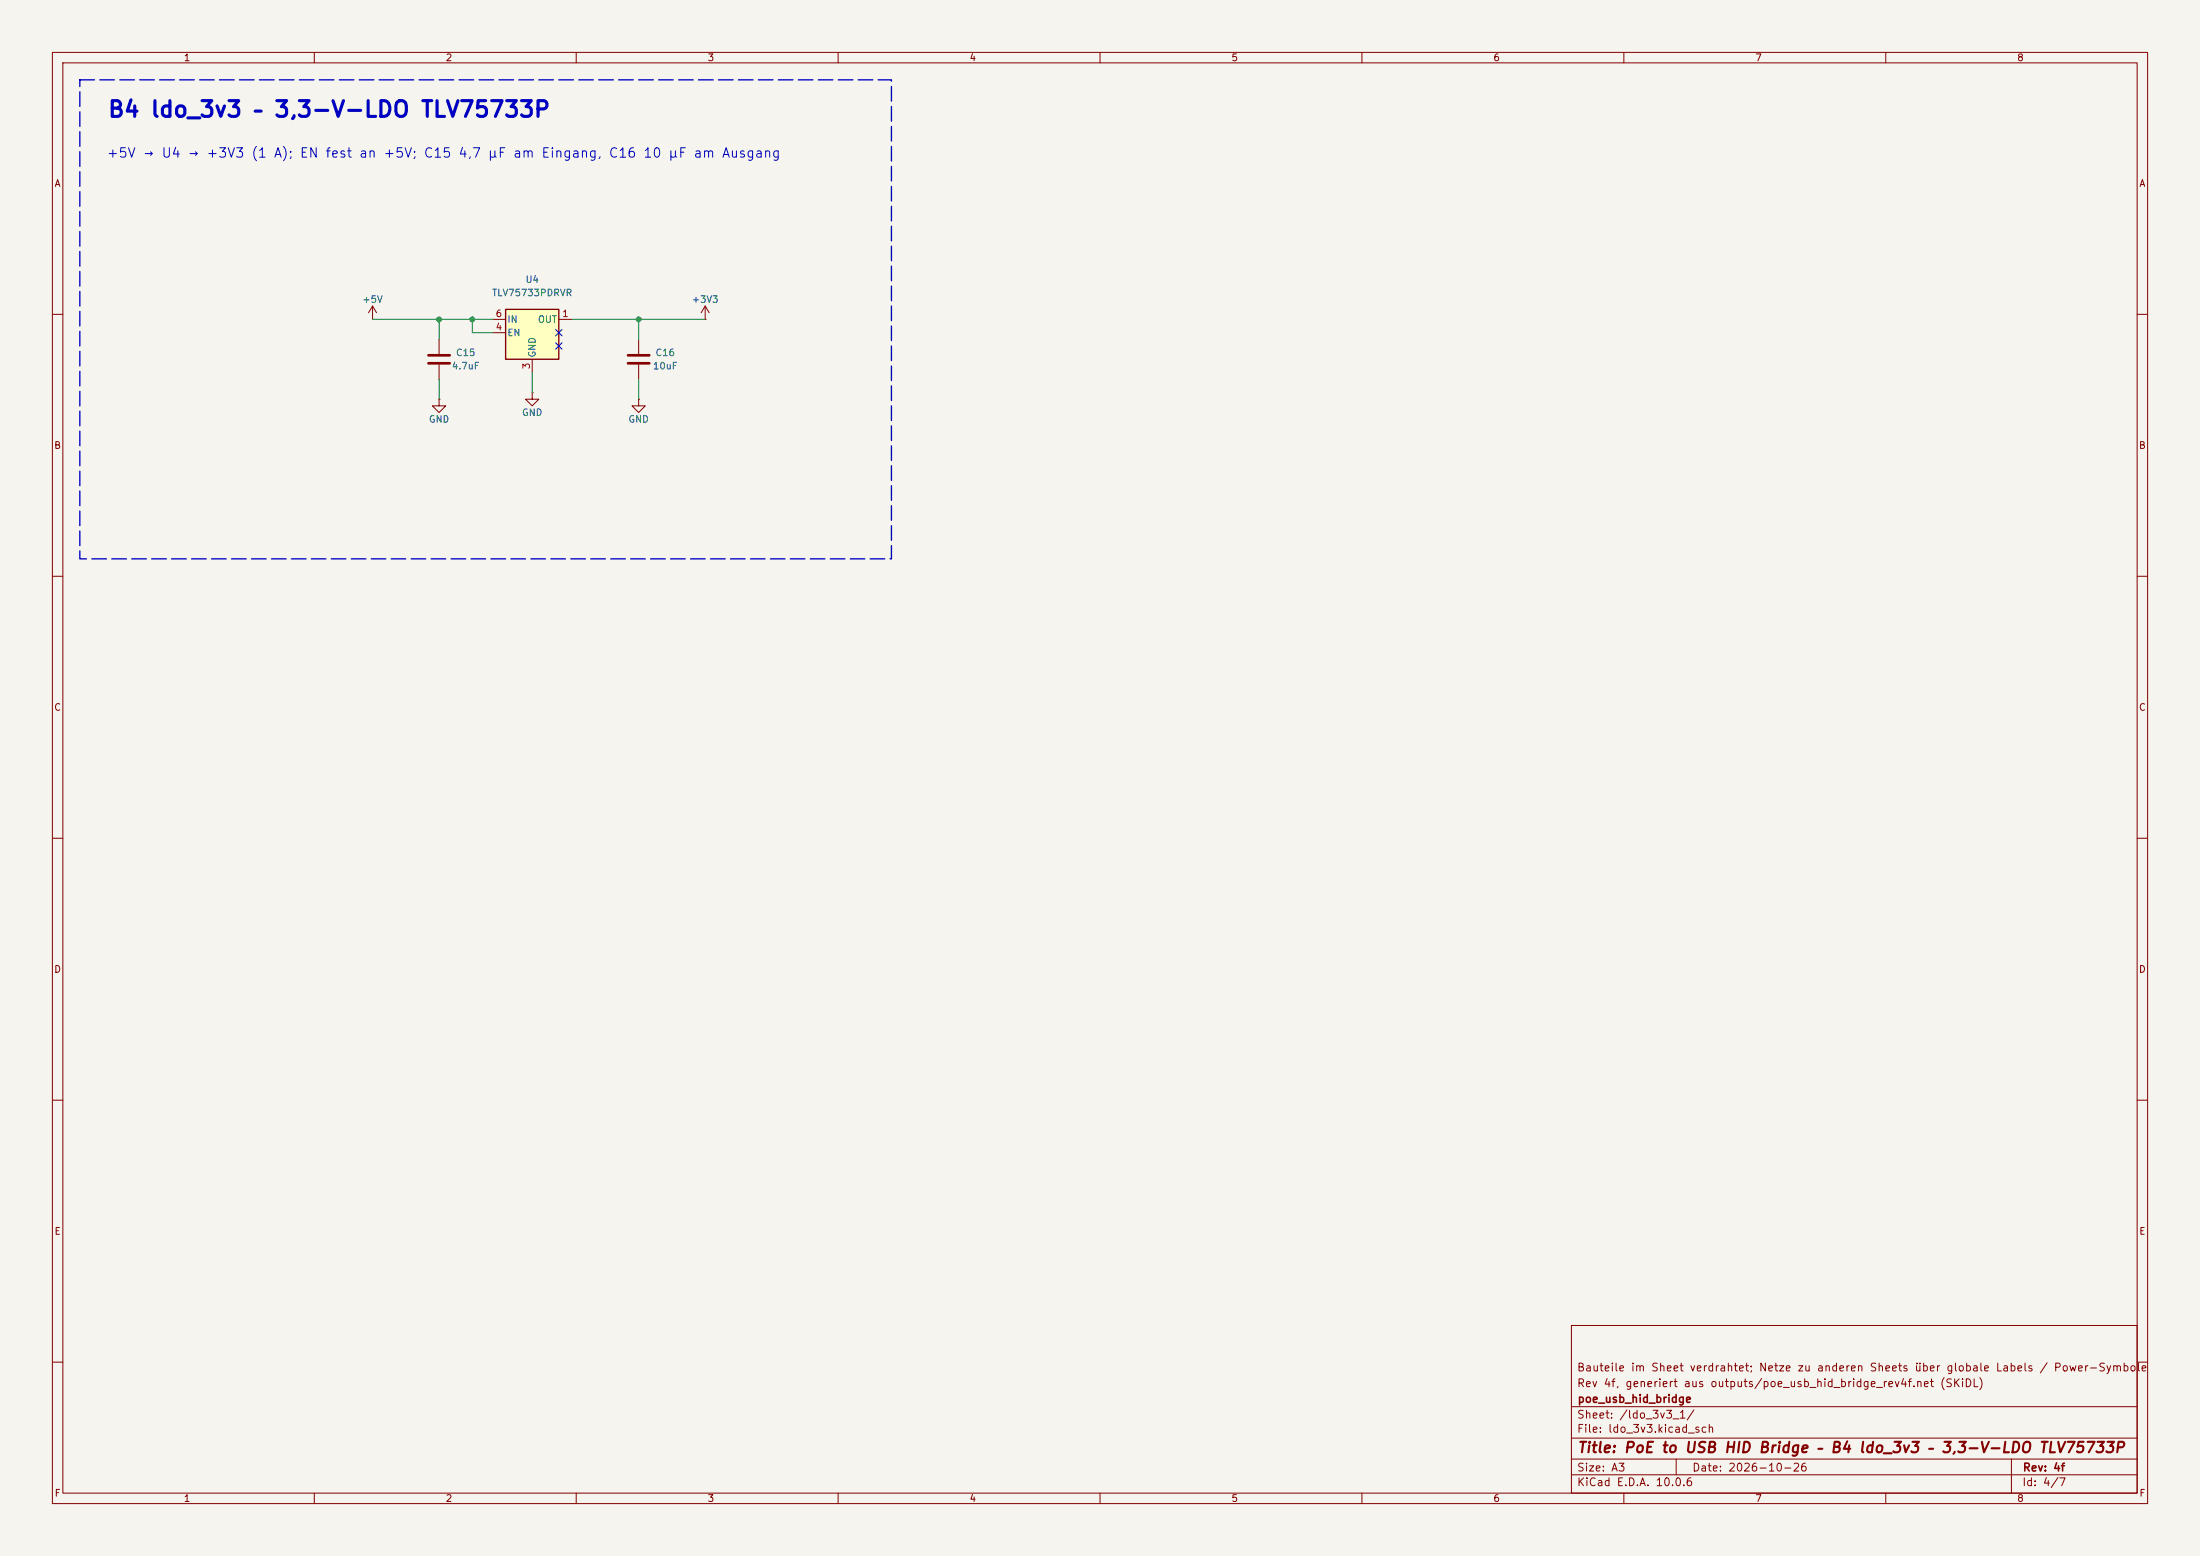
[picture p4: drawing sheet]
(kicad_sch
 (version 20250114)
 (generator "eeschema")
 (generator_version "9.0")
 (paper "A3")
 (title_block
  (title "PoE to USB HID Bridge – B4 ldo_3v3 – 3,3-V-LDO TLV75733P")
  (date "2026-10-26")
  (rev "4f")
  (company "poe_usb_hid_bridge")
  (comment 1 "Rev 4f, generiert aus outputs/poe_usb_hid_bridge_rev4f.net (SKiDL)")
  (comment 2 "Bauteile im Sheet verdrahtet; Netze zu anderen Sheets über globale Labels / Power-Symbole"))
 (lib_symbols
  (symbol "Device:C"
    (pin_numbers (hide yes))
    (pin_names
    (offset 0.254)) (exclude_from_sim no) (in_bom yes) (on_board yes)
    (in_pos_files yes)
    (duplicate_pin_numbers_are_jumpers no)
    (property "Reference" "C" (at 0.635 2.54 0) (show_name no) (do_not_autoplace no) (effects (font (size 1.27 1.27)) (justify left)))
    (property "Value" "C" (at 0.635 -2.54 0) (show_name no) (do_not_autoplace no) (effects (font (size 1.27 1.27)) (justify left)))
    (property "Footprint" "" (at 0.9652 -3.81 0) (show_name no) (do_not_autoplace no) (hide yes) (effects (font (size 1.27 1.27))))
    (property "Datasheet" "" (at 0 0 0) (show_name no) (do_not_autoplace no) (hide yes) (effects (font (size 1.27 1.27))))
    (property "Description" "Unpolarized capacitor" (at 0 0 0) (show_name no) (do_not_autoplace no) (hide yes) (effects (font (size 1.27 1.27))))
    (symbol "C_0_1"
    (polyline (pts (xy -2.032 0.762) (xy 2.032 0.762)) (stroke (width 0.508) (type default)) (fill (type none)))
    (polyline (pts (xy -2.032 -0.762) (xy 2.032 -0.762)) (stroke (width 0.508) (type default)) (fill (type none))))
    (symbol "C_1_1"
    (pin passive line (at 0 3.81 270) (length 2.794) (name "" (effects (font (size 1.27 1.27)))) (number "1" (effects (font (size 1.27 1.27)))))
    (pin passive line (at 0 -3.81 90) (length 2.794) (name "" (effects (font (size 1.27 1.27)))) (number "2" (effects (font (size 1.27 1.27))))))
    (embedded_fonts no))
  (symbol "Regulator_Linear:TLV75733PDRV"
    (pin_names
    (offset 0.254)) (exclude_from_sim no) (in_bom yes) (on_board yes)
    (in_pos_files yes)
    (duplicate_pin_numbers_are_jumpers no)
    (symbol "TLV75733PDRV_0_1"
    (rectangle (start -5.08 4.445) (end 5.08 -5.08) (stroke (width 0.254) (type default)) (fill (type background))))
    (symbol "TLV75733PDRV_1_1"
    (pin power_out line (at 7.62 2.54 180) (length 2.54) (name "OUT" (effects (font (size 1.27 1.27)))) (number "1" (effects (font (size 1.27 1.27)))))
    (pin no_connect line (at 5.08 0 180) (length 2.54) (hide yes) (name "NC" (effects (font (size 1.27 1.27)))) (number "2" (effects (font (size 1.27 1.27)))))
    (pin power_in line (at 0 -7.62 90) (length 2.54) (name "GND" (effects (font (size 1.27 1.27)))) (number "3" (effects (font (size 1.27 1.27)))))
    (pin input line (at -7.62 0 0) (length 2.54) (name "EN" (effects (font (size 1.27 1.27)))) (number "4" (effects (font (size 1.27 1.27)))))
    (pin no_connect line (at 5.08 -2.54 180) (length 2.54) (hide yes) (name "NC" (effects (font (size 1.27 1.27)))) (number "5" (effects (font (size 1.27 1.27)))))
    (pin power_in line (at -7.62 2.54 0) (length 2.54) (name "IN" (effects (font (size 1.27 1.27)))) (number "6" (effects (font (size 1.27 1.27)))))
    (pin passive line (at 0 -7.62 90) (length 2.54) (hide yes) (name "GND" (effects (font (size 1.27 1.27)))) (number "7" (effects (font (size 1.27 1.27))))))
    (embedded_fonts no)
    (property "Reference" "U" (at -3.81 5.715 0) (show_name no) (do_not_autoplace no) (effects (font (size 1.27 1.27))))
    (property "Value" "TLV75733PDRV" (at 0 5.715 0) (show_name no) (do_not_autoplace no) (effects (font (size 1.27 1.27)) (justify left)))
    (property "Footprint" "Package_SON:WSON-6-1EP_2x2mm_P0.65mm_EP1x1.6mm" (at 0 8.255 0) (show_name no) (do_not_autoplace no) (hide yes) (effects (font (size 1.27 1.27)
    (italic yes))))
    (property "Datasheet" "https://www.ti.com/lit/ds/symlink/tlv757p.pdf" (at 0 1.27 0) (show_name no) (do_not_autoplace no) (hide yes) (effects (font (size 1.27 1.27))))
    (property "Description" "1A Low IQ Small Size Low Dropout Voltage Regulator, Fixed Output 3.3V, WSON6" (at 0 0 0) (show_name no) (do_not_autoplace no) (hide yes) (effects (font (size 1.27 1.27))))
    (property "ki_fp_filters" "WSON*1EP*2x2mm*P0.65mm*" (at 0 0 0) (show_name no) (do_not_autoplace no) (hide yes) (effects (font (size 1.27 1.27)))))
  (symbol "power:+3V3"
    (power global)
    (pin_numbers (hide yes))
    (pin_names
    (offset 0) (hide yes)) (exclude_from_sim no) (in_bom yes) (on_board yes)
    (in_pos_files yes)
    (duplicate_pin_numbers_are_jumpers no)
    (property "Reference" "#PWR" (at 0 -3.81 0) (show_name no) (do_not_autoplace no) (hide yes) (effects (font (size 1.27 1.27))))
    (property "Value" "+3V3" (at 0 3.556 0) (show_name no) (do_not_autoplace no) (effects (font (size 1.27 1.27))))
    (property "Footprint" "" (at 0 0 0) (show_name no) (do_not_autoplace no) (hide yes) (effects (font (size 1.27 1.27))))
    (property "Datasheet" "" (at 0 0 0) (show_name no) (do_not_autoplace no) (hide yes) (effects (font (size 1.27 1.27))))
    (property "Description" "Power symbol creates a global label with name \"+3V3\"" (at 0 0 0) (show_name no) (do_not_autoplace no) (hide yes) (effects (font (size 1.27 1.27))))
    (symbol "+3V3_0_1"
    (polyline (pts (xy -0.762 1.27) (xy 0 2.54)) (stroke (width 0) (type default)) (fill (type none)))
    (polyline (pts (xy 0 2.54) (xy 0.762 1.27)) (stroke (width 0) (type default)) (fill (type none)))
    (polyline (pts (xy 0 0) (xy 0 2.54)) (stroke (width 0) (type default)) (fill (type none))))
    (symbol "+3V3_1_1"
    (pin power_in line (at 0 0 90) (length 0) (name "" (effects (font (size 1.27 1.27)))) (number "1" (effects (font (size 1.27 1.27))))))
    (embedded_fonts no))
  (symbol "power:+5V"
    (power global)
    (pin_numbers (hide yes))
    (pin_names
    (offset 0) (hide yes)) (exclude_from_sim no) (in_bom yes) (on_board yes)
    (in_pos_files yes)
    (duplicate_pin_numbers_are_jumpers no)
    (property "Reference" "#PWR" (at 0 -3.81 0) (show_name no) (do_not_autoplace no) (hide yes) (effects (font (size 1.27 1.27))))
    (property "Value" "+5V" (at 0 3.556 0) (show_name no) (do_not_autoplace no) (effects (font (size 1.27 1.27))))
    (property "Footprint" "" (at 0 0 0) (show_name no) (do_not_autoplace no) (hide yes) (effects (font (size 1.27 1.27))))
    (property "Datasheet" "" (at 0 0 0) (show_name no) (do_not_autoplace no) (hide yes) (effects (font (size 1.27 1.27))))
    (property "Description" "Power symbol creates a global label with name \"+5V\"" (at 0 0 0) (show_name no) (do_not_autoplace no) (hide yes) (effects (font (size 1.27 1.27))))
    (symbol "+5V_0_1"
    (polyline (pts (xy -0.762 1.27) (xy 0 2.54)) (stroke (width 0) (type default)) (fill (type none)))
    (polyline (pts (xy 0 2.54) (xy 0.762 1.27)) (stroke (width 0) (type default)) (fill (type none)))
    (polyline (pts (xy 0 0) (xy 0 2.54)) (stroke (width 0) (type default)) (fill (type none))))
    (symbol "+5V_1_1"
    (pin power_in line (at 0 0 90) (length 0) (name "" (effects (font (size 1.27 1.27)))) (number "1" (effects (font (size 1.27 1.27))))))
    (embedded_fonts no))
  (symbol "power:GND"
    (power global)
    (pin_numbers (hide yes))
    (pin_names
    (offset 0) (hide yes)) (exclude_from_sim no) (in_bom yes) (on_board yes)
    (in_pos_files yes)
    (duplicate_pin_numbers_are_jumpers no)
    (property "Reference" "#PWR" (at 0 -6.35 0) (show_name no) (do_not_autoplace no) (hide yes) (effects (font (size 1.27 1.27))))
    (property "Value" "GND" (at 0 -3.81 0) (show_name no) (do_not_autoplace no) (effects (font (size 1.27 1.27))))
    (property "Footprint" "" (at 0 0 0) (show_name no) (do_not_autoplace no) (hide yes) (effects (font (size 1.27 1.27))))
    (property "Datasheet" "" (at 0 0 0) (show_name no) (do_not_autoplace no) (hide yes) (effects (font (size 1.27 1.27))))
    (property "Description" "Power symbol creates a global label with name \"GND\" , ground" (at 0 0 0) (show_name no) (do_not_autoplace no) (hide yes) (effects (font (size 1.27 1.27))))
    (symbol "GND_0_1"
    (polyline (pts (xy 0 0) (xy 0 -1.27) (xy 1.27 -1.27) (xy 0 -2.54) (xy -1.27 -1.27) (xy 0 -1.27)) (stroke (width 0) (type default)) (fill (type none))))
    (symbol "GND_1_1"
    (pin power_in line (at 0 0 270) (length 0) (name "" (effects (font (size 1.27 1.27)))) (number "1" (effects (font (size 1.27 1.27))))))
    (embedded_fonts no)))
 (junction
  (at 83.82 60.96)
  (diameter 0)
  (color 0 0 0 0))
 (junction
  (at 90.17 60.96)
  (diameter 0)
  (color 0 0 0 0))
 (junction
  (at 121.92 60.96)
  (diameter 0)
  (color 0 0 0 0))
 (wire
  (pts (xy 71.12 60.96) (xy 83.82 60.96))
  (stroke (width 0) (type default)))
 (wire
  (pts (xy 83.82 60.96) (xy 90.17 60.96))
  (stroke (width 0) (type default)))
 (wire
  (pts (xy 90.17 60.96) (xy 93.98 60.96))
  (stroke (width 0) (type default)))
 (wire
  (pts (xy 83.82 64.77) (xy 83.82 60.96))
  (stroke (width 0) (type default)))
 (wire
  (pts (xy 93.98 63.5) (xy 90.17 63.5))
  (stroke (width 0) (type default)))
 (wire
  (pts (xy 90.17 63.5) (xy 90.17 60.96))
  (stroke (width 0) (type default)))
 (wire
  (pts (xy 109.22 60.96) (xy 121.92 60.96))
  (stroke (width 0) (type default)))
 (wire
  (pts (xy 121.92 60.96) (xy 134.62 60.96))
  (stroke (width 0) (type default)))
 (wire
  (pts (xy 121.92 64.77) (xy 121.92 60.96))
  (stroke (width 0) (type default)))
 (wire
  (pts (xy 83.82 72.39) (xy 83.82 76.2))
  (stroke (width 0) (type default)))
 (wire
  (pts (xy 121.92 72.39) (xy 121.92 76.2))
  (stroke (width 0) (type default)))
 (wire
  (pts (xy 101.6 71.12) (xy 101.6 74.93))
  (stroke (width 0) (type default)))
 (symbol
  (lib_id "Device:C")
  (at 83.82 68.58 0)
  (unit 1)
  (exclude_from_sim no)
  (in_bom yes)
  (on_board yes)
  (dnp no)
  (property "Reference" "C15" (at 88.9 67.31 0) (effects (font (size 1.27 1.27))))
  (property "Value" "4.7uF" (at 88.9 69.85 0) (effects (font (size 1.27 1.27))))
  (property "Footprint" "Capacitor_SMD:C_0603_1608Metric" (at 83.82 68.58 0) (effects (font (size 1.27 1.27)) (hide yes)))
  (property "Datasheet" "" (at 83.82 68.58 0) (effects (font (size 1.27 1.27)) (hide yes)))
  (property "Description" "Unpolarized capacitor" (at 83.82 68.58 0) (effects (font (size 1.27 1.27)) (hide yes)))
  (property "MPN" "CL10A475KO8NNNC" (at 83.82 68.58 0) (effects (font (size 1.27 1.27)) (hide yes)))
  (property "LCSC" "C19666" (at 83.82 68.58 0) (effects (font (size 1.27 1.27)) (hide yes)))
  (pin "1")
  (pin "2"))
 (symbol
  (lib_id "Device:C")
  (at 121.92 68.58 0)
  (unit 1)
  (exclude_from_sim no)
  (in_bom yes)
  (on_board yes)
  (dnp no)
  (property "Reference" "C16" (at 127 67.31 0) (effects (font (size 1.27 1.27))))
  (property "Value" "10uF" (at 127 69.85 0) (effects (font (size 1.27 1.27))))
  (property "Footprint" "Capacitor_SMD:C_0603_1608Metric" (at 121.92 68.58 0) (effects (font (size 1.27 1.27)) (hide yes)))
  (property "Datasheet" "" (at 121.92 68.58 0) (effects (font (size 1.27 1.27)) (hide yes)))
  (property "Description" "Unpolarized capacitor" (at 121.92 68.58 0) (effects (font (size 1.27 1.27)) (hide yes)))
  (property "MPN" "CL10A106KP8NNNC" (at 121.92 68.58 0) (effects (font (size 1.27 1.27)) (hide yes)))
  (property "LCSC" "C19702" (at 121.92 68.58 0) (effects (font (size 1.27 1.27)) (hide yes)))
  (pin "1")
  (pin "2"))
 (symbol
  (lib_id "Regulator_Linear:TLV75733PDRV")
  (at 101.6 63.5 0)
  (unit 1)
  (exclude_from_sim no)
  (in_bom yes)
  (on_board yes)
  (dnp no)
  (property "Reference" "U4" (at 101.6 53.34 0) (effects (font (size 1.27 1.27))))
  (property "Value" "TLV75733PDRVR" (at 101.6 55.88 0) (effects (font (size 1.27 1.27))))
  (property "Footprint" "Package_SON:WSON-6-1EP_2x2mm_P0.65mm_EP1x1.6mm" (at 101.6 63.5 0) (effects (font (size 1.27 1.27)) (hide yes)))
  (property "Datasheet" "https://www.ti.com/lit/ds/symlink/tlv757p.pdf" (at 101.6 63.5 0) (effects (font (size 1.27 1.27)) (hide yes)))
  (property "Description" "1A Low IQ Small Size Low Dropout Voltage Regulator, Fixed Output 3.3V, WSON6" (at 101.6 63.5 0) (effects (font (size 1.27 1.27)) (hide yes)))
  (property "MPN" "TLV75733PDRVR" (at 101.6 63.5 0) (effects (font (size 1.27 1.27)) (hide yes)))
  (property "LCSC" "C2868428" (at 101.6 63.5 0) (effects (font (size 1.27 1.27)) (hide yes)))
  (pin "1")
  (pin "2")
  (pin "3")
  (pin "4")
  (pin "5")
  (pin "6")
  (pin "7"))
 (rectangle
  (start 15.24 15.24)
  (end 170.18 106.68)
  (stroke (width 0.254) (type dash))
  (fill (type none)))
 (text "B4 ldo_3v3 – 3,3-V-LDO TLV75733P"
  (exclude_from_sim no)
  (at 20.32 22.86 0)
  (effects (font (size 3 3) (bold yes)) (justify left bottom)))
 (text "+5V → U4 → +3V3 (1 A); EN fest an +5V; C15 4,7 µF am Eingang, C16 10 µF am Ausgang"
  (exclude_from_sim no)
  (at 20.32 30.48 0)
  (effects (font (size 1.8 1.8)) (justify left bottom)))
 (symbol
  (lib_id "power:+5V")
  (at 71.12 60.96 0)
  (unit 1)
  (exclude_from_sim no)
  (in_bom no)
  (on_board no)
  (dnp no)
  (property "Reference" "#PWR4001" (at 71.12 60.96 0) (effects (font (size 1.27 1.27)) (hide yes)))
  (property "Value" "+5V" (at 71.12 57.15 0) (effects (font (size 1.27 1.27))))
  (property "Footprint" "" (at 71.12 60.96 0) (effects (font (size 1.27 1.27)) (hide yes)))
  (property "Datasheet" "" (at 71.12 60.96 0) (effects (font (size 1.27 1.27)) (hide yes)))
  (property "Description" "" (at 71.12 60.96 0) (effects (font (size 1.27 1.27)) (hide yes)))
  (pin "1"))
 (symbol
  (lib_id "power:+3V3")
  (at 134.62 60.96 0)
  (unit 1)
  (exclude_from_sim no)
  (in_bom no)
  (on_board no)
  (dnp no)
  (property "Reference" "#PWR4002" (at 134.62 60.96 0) (effects (font (size 1.27 1.27)) (hide yes)))
  (property "Value" "+3V3" (at 134.62 57.15 0) (effects (font (size 1.27 1.27))))
  (property "Footprint" "" (at 134.62 60.96 0) (effects (font (size 1.27 1.27)) (hide yes)))
  (property "Datasheet" "" (at 134.62 60.96 0) (effects (font (size 1.27 1.27)) (hide yes)))
  (property "Description" "" (at 134.62 60.96 0) (effects (font (size 1.27 1.27)) (hide yes)))
  (pin "1"))
 (symbol
  (lib_id "power:GND")
  (at 83.82 76.2 0)
  (unit 1)
  (exclude_from_sim no)
  (in_bom no)
  (on_board no)
  (dnp no)
  (property "Reference" "#PWR4003" (at 83.82 76.2 0) (effects (font (size 1.27 1.27)) (hide yes)))
  (property "Value" "GND" (at 83.82 80.01 0) (effects (font (size 1.27 1.27))))
  (property "Footprint" "" (at 83.82 76.2 0) (effects (font (size 1.27 1.27)) (hide yes)))
  (property "Datasheet" "" (at 83.82 76.2 0) (effects (font (size 1.27 1.27)) (hide yes)))
  (property "Description" "" (at 83.82 76.2 0) (effects (font (size 1.27 1.27)) (hide yes)))
  (pin "1"))
 (symbol
  (lib_id "power:GND")
  (at 121.92 76.2 0)
  (unit 1)
  (exclude_from_sim no)
  (in_bom no)
  (on_board no)
  (dnp no)
  (property "Reference" "#PWR4004" (at 121.92 76.2 0) (effects (font (size 1.27 1.27)) (hide yes)))
  (property "Value" "GND" (at 121.92 80.01 0) (effects (font (size 1.27 1.27))))
  (property "Footprint" "" (at 121.92 76.2 0) (effects (font (size 1.27 1.27)) (hide yes)))
  (property "Datasheet" "" (at 121.92 76.2 0) (effects (font (size 1.27 1.27)) (hide yes)))
  (property "Description" "" (at 121.92 76.2 0) (effects (font (size 1.27 1.27)) (hide yes)))
  (pin "1"))
 (symbol
  (lib_id "power:GND")
  (at 101.6 74.93 0)
  (unit 1)
  (exclude_from_sim no)
  (in_bom no)
  (on_board no)
  (dnp no)
  (property "Reference" "#PWR4005" (at 101.6 74.93 0) (effects (font (size 1.27 1.27)) (hide yes)))
  (property "Value" "GND" (at 101.6 78.74 0) (effects (font (size 1.27 1.27))))
  (property "Footprint" "" (at 101.6 74.93 0) (effects (font (size 1.27 1.27)) (hide yes)))
  (property "Datasheet" "" (at 101.6 74.93 0) (effects (font (size 1.27 1.27)) (hide yes)))
  (property "Description" "" (at 101.6 74.93 0) (effects (font (size 1.27 1.27)) (hide yes)))
  (pin "1"))
 (no_connect
  (at 106.68 63.5))
 (no_connect
  (at 106.68 66.04))
 (embedded_fonts no))
